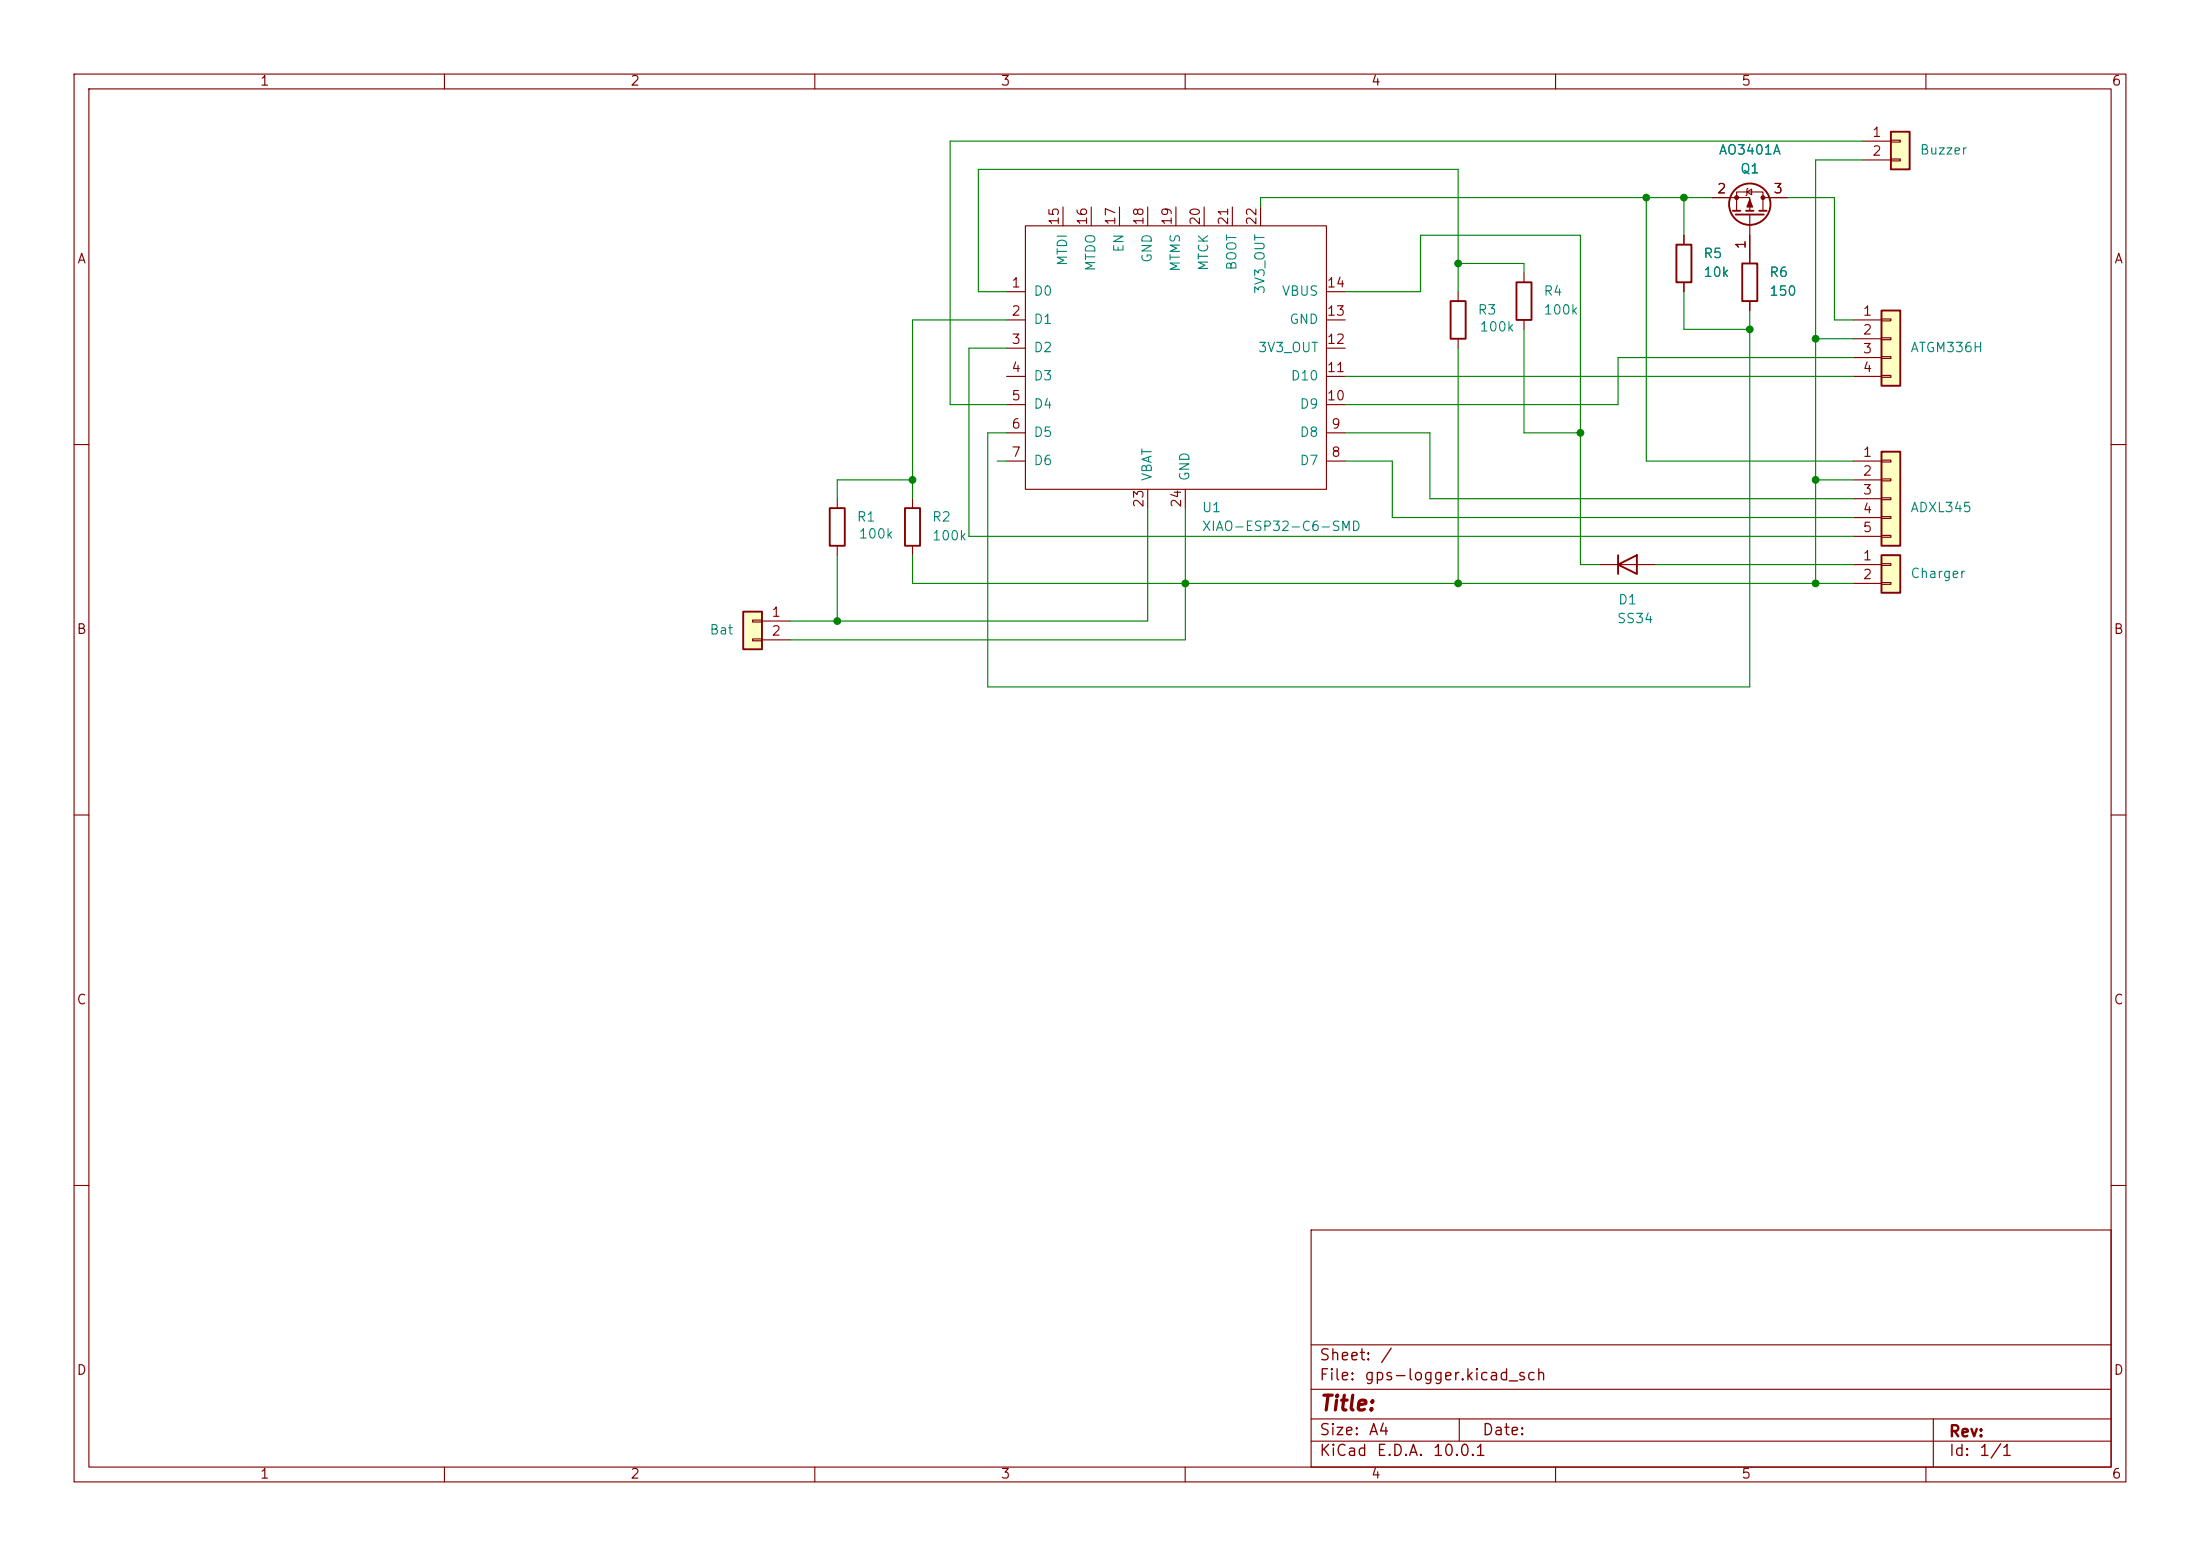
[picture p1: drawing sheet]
<svg xmlns="http://www.w3.org/2000/svg" width="297mm" height="210mm" viewBox="0 0 297 210" stroke-linecap="round" stroke-linejoin="round" font-family="sans-serif">
<g fill="none" stroke="#840000" stroke-width=".15">
<path d="M10 10h277v190h-277zM12 12h273v186h-273zM60 10v2M110 10v2M160 10v2M210 10v2M260 10v2M227.3 31.8v1.2M227.3 38.1v1.3M236.2 34.3v1.3M236.2 40.6v1.3M10 60h2"/>
<path d="M285 60h2M10 110h2M285 110h2M10 160h2M177 166h108v32h-108zM285 160h2M60 198v2M110 198v2M160 198v2M177 194.5h108M177 191.5h108M177 187.5h108"/>
<path d="M177 181.5h108M197 191.5v3M210 198v2M260 198v2M261 191.5v6.5"/>
</g>
<path d="M226.3 33h2v5.1h-2zM235.2 35.6h2v5h-2z" fill="none" stroke="#840000" stroke-width=".25"/>
<path d="M254 74.9h2.5v5.1h-2.5z" fill="#ffffc2"/>
<path d="M254 74.9h2.5v5.1h-2.5z" fill="none" stroke="#840000" stroke-width=".25"/>
<path d="M250.2 76.2h3.8M250.2 78.7h3.8M254 76.1h1.3v.2h-1.3zM254 78.6h1.3v.3h-1.3z" fill="none" stroke="#840000" stroke-width=".15"/>
<path d="M254 61h2.5v12.7h-2.5z" fill="#ffffc2"/>
<path d="M254 61h2.5v12.7h-2.5z" fill="none" stroke="#840000" stroke-width=".25"/>
<path d="M250.2 62.2h3.8M250.2 64.8h3.8M250.2 67.3h3.8M250.2 69.9h3.8M250.2 72.4h3.8M254 62.1h1.3v.3h-1.3zM254 64.6h1.3v.3h-1.3zM254 67.2h1.3v.2h-1.3zM254 69.7h1.3v.3h-1.3zM254 72.3h1.3v.2h-1.3z" fill="none" stroke="#840000" stroke-width=".15"/>
<path d="M254 41.9h2.5v10.2h-2.5z" fill="#ffffc2"/>
<path d="M254 41.9h2.5v10.2h-2.5z" fill="none" stroke="#840000" stroke-width=".25"/>
<path d="M250.2 43.2h3.8M250.2 45.7h3.8M250.2 48.3h3.8M250.2 50.8h3.8M254 43.1h1.3v.2h-1.3zM254 45.6h1.3v.2h-1.3zM254 48.1h1.3v.3h-1.3zM254 50.7h1.3v.2h-1.3z" fill="none" stroke="#840000" stroke-width=".15"/>
<path d="M255.3 17.8h2.5v5.1h-2.5z" fill="#ffffc2"/>
<path d="M255.3 17.8h2.5v5.1h-2.5z" fill="none" stroke="#840000" stroke-width=".25"/>
<path d="M251.5 19.1h3.8M255.3 18.9h1.2v.3h-1.2zM251.5 21.6h3.8M255.3 21.5h1.2v.2h-1.2z" fill="none" stroke="#840000" stroke-width=".15"/>
<path d="M100.3 82.6h2.6v5h-2.6z" fill="#ffffc2"/>
<g fill="none" stroke="#840000" stroke-width=".25">
<path d="M204.7 38.1h2.1v5.1h-2.1zM233.9 28.4h1M234.3 29h3.8M235.7 28.4h1M237.5 28.4h1M195.8 40.6h2.1v5.1h-2.1zM112 68.6h2v5.1h-2zM122.2 68.6h2v5.1h-2zM218.4 76.2l2.6-1.3v2.6zM218.4 74.9v2.6M100.3 82.6h2.6v5h-2.6z"/>
<circle cx="236.2" cy="27.6" r="2.79"/>
</g>
<g fill="none" stroke="#840000" stroke-width=".15">
<path d="M135.9 39.4h2.5M138.4 30.5h40.7v35.5h-40.7zM143.5 27.9v2.6M147.3 27.9v2.6M151.1 27.9v2.6M154.9 27.9v2.6M158.7 27.9v2.6M162.6 27.9v2.6M166.4 27.9v2.6M170.2 27.9v2.6M179.1 39.4h2.5M196.8 39.4v1.2"/>
<path d="M205.7 36.8v1.3M227.3 31.8v1.2M227.3 38.1v1.3M231.1 26.7h5.1v1.7M234.4 28.4v-2.5h3.6v2.5M235.8 25.9l.7-.4v.8zM236 25.4l-.2 .1v.8l-.1 .1M236.2 29v6.6M238 26.7h3.3M135.9 43.2h2.5M135.9 47h2.5M135.9 50.8h2.5"/>
<path d="M135.9 54.6h2.5M135.9 58.4h2.5M179.1 43.2h2.5M179.1 47h2.5M179.1 50.8h2.5M179.1 54.6h2.5M179.1 58.4h2.5M196.8 45.7v1.3M205.7 43.2v1.3M236.2 40.6v1.3M113 67.3v1.3M113 73.7v1.2"/>
<path d="M123.2 67.3v1.3M123.2 73.7v1.2M135.9 62.2h2.5M154.9 66v2.6M160 66v2.6M179.1 62.2h2.5M215.9 76.2h7.6M101.6 83.7h1.3v.2h-1.3zM101.6 86.2h1.3v.3h-1.3zM102.9 83.8h3.8M102.9 86.4h3.8"/>
</g>
<g fill="#840000" stroke="#840000" stroke-width=".15">
<path d="M236.2 26.9l.4 1h-.8z"/>
<circle cx="238" cy="26.7" r=".25"/>
<circle cx="234.4" cy="26.7" r=".25"/>
</g>
<g fill="none" stroke="#008400" stroke-width=".15">
<path d="M251.5 19.1h-123.2v35.5h7.6M135.9 39.4h-3.8v-16.5h64.7v16.5M181.6 39.4h10.2v-7.6h21.6v44.4h2.5M196.8 35.6h8.9v1.2M222.2 26.7v35.5h28M227.3 26.7v5.1M227.3 39.4v5.1h8.9M231.1 26.7h-60.9v1.2M241.3 26.7h6.3v16.5h2.6M251.5 21.6h-6.4v57.1M135.9 47h-5.1v25.4h119.4M135.9 43.2h-12.7v24.1"/>
<path d="M181.6 58.4h11.4v8.9h57.2M181.6 50.8h68.6M196.8 47v31.7M205.7 44.5v13.9h7.7M236.2 41.9v50.8h-102.9v-34.3h2.6M245.1 45.7h5.1M250.2 48.3h-31.8v6.3h-36.8M113 74.9v8.9M123.2 74.9v3.8h127M123.2 64.8h-10.2v2.5M134.6 62.2h1.3M154.9 68.6v15.2h-48.2"/>
<path d="M160 68.6v17.8h-53.3M181.6 62.2h6.4v7.7h62.2M223.5 76.2h26.7M245.1 64.8h5.1"/>
</g>
<g fill="#008400" stroke="#008400" stroke-width=".14">
<circle cx="196.8" cy="35.6" r=".46"/>
<circle cx="213.4" cy="58.4" r=".46"/>
<circle cx="196.8" cy="78.7" r=".46"/>
<circle cx="160" cy="78.7" r=".46"/>
<circle cx="222.2" cy="26.7" r=".46"/>
<circle cx="113" cy="83.8" r=".46"/>
<circle cx="123.2" cy="64.8" r=".46"/>
<circle cx="245.1" cy="45.7" r=".46"/>
<circle cx="245.1" cy="64.8" r=".46"/>
<circle cx="245.1" cy="78.7" r=".46"/>
<circle cx="236.2" cy="44.5" r=".46"/>
<circle cx="227.3" cy="26.7" r=".46"/>
</g>
<text font-size="2" fill="#840000" x="178" y="190.9">Title:</text>
<g font-size="1.5" fill="#840000">
<text x="178" y="184">Sheet:</text>
<text x="186.2" y="184">/</text>
<text x="178" y="186.7">File:</text>
<text x="184.1" y="186.7">gps-logger.kicad_sch</text>
<text x="178" y="196.9">KiCad</text>
<text x="178" y="194.1">Size:</text>
<text x="184.7" y="194.1">A4</text>
<text x="185.7" y="196.9">E.D.A.</text>
<text x="193.3" y="196.9">10.0.1</text>
<text x="200" y="194.1">Date:</text>
<text x="263" y="194.3">Rev:</text>
<text x="263" y="196.9">Id:</text>
<text x="267.1" y="196.9">1/1</text>
</g>
<g font-size="1.3" fill="#840000">
<text x="35" y="11.9">1</text>
<text x="85" y="11.9">2</text>
<text x="135" y="11.9">3</text>
<text x="185" y="11.9">4</text>
<text x="235" y="11.9">5</text>
<text x="285" y="11.9">6</text>
<text x="252.7" y="18.8">1</text>
<text x="252.7" y="21.3">2</text>
<text x="231.7" y="26.4">2</text>
<text x="239.3" y="26.4">3</text>
<text x="10.3" y="35.9">A</text>
<text x="143.3" y="30.5" transform="rotate(-90 143.3 30.5)">15</text>
<text x="147.1" y="30.5" transform="rotate(-90 147.1 30.5)">16</text>
<text x="150.9" y="30.5" transform="rotate(-90 150.9 30.5)">17</text>
<text x="154.7" y="30.5" transform="rotate(-90 154.7 30.5)">18</text>
<text x="158.5" y="30.5" transform="rotate(-90 158.5 30.5)">19</text>
<text x="162.3" y="30.5" transform="rotate(-90 162.3 30.5)">20</text>
<text x="166.1" y="30.5" transform="rotate(-90 166.1 30.5)">21</text>
<text x="169.9" y="30.5" transform="rotate(-90 169.9 30.5)">22</text>
<text x="236" y="33.7" transform="rotate(-90 236 33.7)">1</text>
<text x="285.3" y="35.9">A</text>
<text x="136.5" y="39.1">1</text>
<text x="179" y="39.1">14</text>
<text x="136.5" y="42.9">2</text>
<text x="136.5" y="46.7">3</text>
<text x="179" y="46.7">12</text>
<text x="179" y="42.9">13</text>
<text x="251.4" y="42.9">1</text>
<text x="251.4" y="45.5">2</text>
<text x="136.5" y="50.5">4</text>
<text x="179" y="50.5">11</text>
<text x="251.4" y="48">3</text>
<text x="251.4" y="50.5">4</text>
<text x="136.5" y="54.4">5</text>
<text x="136.5" y="58.2">6</text>
<text x="179" y="54.4">10</text>
<text x="179.6" y="58.2">9</text>
<text x="136.5" y="62">7</text>
<text x="179.6" y="62">8</text>
<text x="251.4" y="62">1</text>
<text x="251.4" y="64.5">2</text>
<text x="154.7" y="68.6" transform="rotate(-90 154.7 68.6)">23</text>
<text x="159.8" y="68.6" transform="rotate(-90 159.8 68.6)">24</text>
<text x="251.4" y="67.1">3</text>
<text x="251.4" y="69.6">4</text>
<text x="251.4" y="75.9">1</text>
<text x="251.4" y="72.1">5</text>
<text x="104.1" y="83.6">1</text>
<text x="251.4" y="78.5">2</text>
<text x="10.3" y="85.9">B</text>
<text x="104.1" y="86.1">2</text>
<text x="285.3" y="85.9">B</text>
<text x="10.3" y="135.9">C</text>
<text x="285.3" y="135.9">C</text>
<text x="10.3" y="185.9">D</text>
<text x="285.3" y="185.9">D</text>
<text x="35" y="199.9">1</text>
<text x="85" y="199.9">2</text>
<text x="135" y="199.9">3</text>
<text x="185" y="199.9">4</text>
<text x="235" y="199.9">5</text>
<text x="285" y="199.9">6</text>
</g>
<g font-size="1.3" fill="#008484">
<text x="231.9" y="21.2">AO3401A</text>
<text x="234.8" y="23.7">Q1</text>
<text x="259.1" y="21.2">Buzzer</text>
<text x="144.4" y="36" transform="rotate(-90 144.4 36)">MTDI</text>
<text x="152" y="34.2" transform="rotate(-90 152 34.2)">EN</text>
<text x="155.8" y="35.6" transform="rotate(-90 155.8 35.6)">GND</text>
<text x="229.9" y="35.2">R5</text>
<text x="139.4" y="40.2">D0</text>
<text x="148.2" y="36.7" transform="rotate(-90 148.2 36.7)">MTDO</text>
<text x="159.6" y="36.8" transform="rotate(-90 159.6 36.8)">MTMS</text>
<text x="163.4" y="36.7" transform="rotate(-90 163.4 36.7)">MTCK</text>
<text x="167.2" y="36.6" transform="rotate(-90 167.2 36.6)">BOOT</text>
<text x="171" y="39.8" transform="rotate(-90 171 39.8)">3V3_OUT</text>
<text x="173" y="40.2">VBUS</text>
<text x="208.3" y="40.2">R4</text>
<text x="229.9" y="37.7">10k</text>
<text x="238.8" y="37.7">R6</text>
<text x="238.8" y="40.2">150</text>
<text x="139.4" y="44">D1</text>
<text x="139.4" y="47.9">D2</text>
<text x="169.7" y="47.9">3V3_OUT</text>
<text x="174" y="44">GND</text>
<text x="199.4" y="42.8">R3</text>
<text x="199.7" y="45.1">100k</text>
<text x="208.3" y="42.8">100k</text>
<text x="257.8" y="47.9">ATGM336H</text>
<text x="139.4" y="51.7">D3</text>
<text x="174.2" y="51.7">D10</text>
<text x="139.4" y="55.5">D4</text>
<text x="139.4" y="59.3">D5</text>
<text x="175.4" y="59.3">D8</text>
<text x="175.4" y="55.5">D9</text>
<text x="139.4" y="63.1">D6</text>
<text x="155.8" y="65" transform="rotate(-90 155.8 65)">VBAT</text>
<text x="160.9" y="65" transform="rotate(-90 160.9 65)">GND</text>
<text x="175.4" y="63.1">D7</text>
<text x="115.6" y="70.7">R1</text>
<text x="125.7" y="70.7">R2</text>
<text x="162.2" y="72">XIAO-ESP32-C6-SMD</text>
<text x="162.2" y="69.4">U1</text>
<text x="257.8" y="69.4">ADXL345</text>
<text x="115.8" y="73">100k</text>
<text x="125.7" y="73.3">100k</text>
<text x="218.4" y="81.9">D1</text>
<text x="257.8" y="78.3">Charger</text>
<text x="95.7" y="86">Bat</text>
<text x="218.2" y="84.4">SS34</text>
</g>
</svg>
